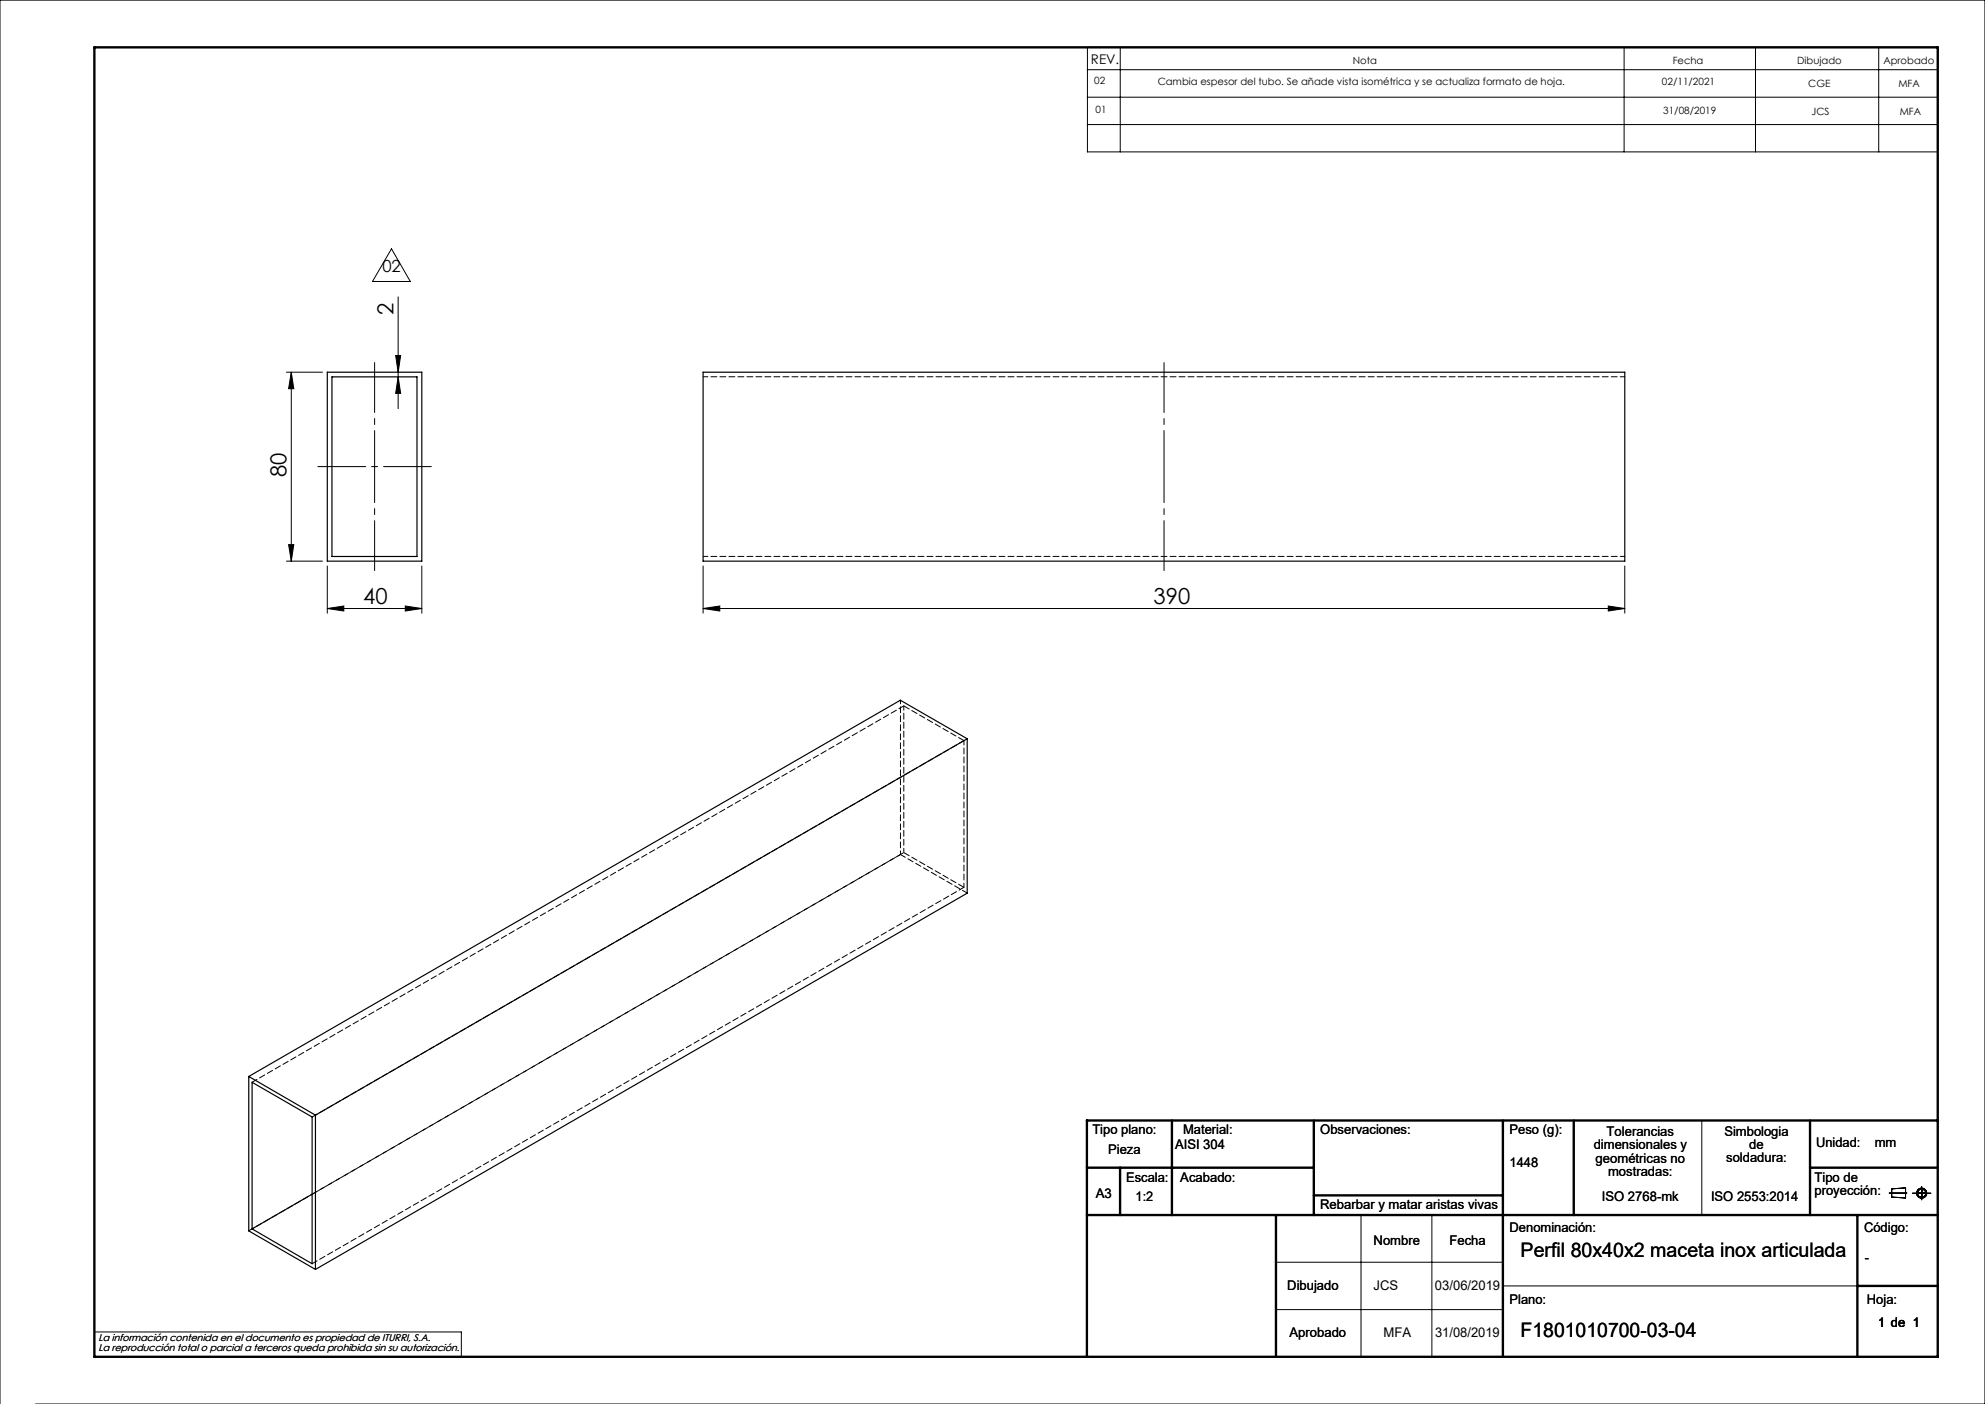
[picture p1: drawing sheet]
<svg xmlns="http://www.w3.org/2000/svg" width="420mm" height="297mm" viewBox="0 0 420 297" stroke-linecap="round" stroke-linejoin="round" font-family="sans-serif">
<g fill="none" stroke="#000" stroke-width=".21">
<path d="M230.1 10h179.9v22.1h-179.9zM230.1 14.7h179.9M237 10v22.1M343.6 10v22.1M371.4 10v22.1M397.5 10v22.1M230.1 20.6h179.9M230.1 26.3h179.9M82.8 52.6l4 6.9h-8zM60.6 78.7h7.6M61.6 78.7v40M61.6 78.7l.6 3.5h-1.1z"/>
<path d="M83.7 75.2h1.1l-.6 3.5zM84.2 79.7l.6 3.5h-1.1zM84.2 62.8v23.7M60.6 118.7h7.6M61.1 115.2h1.1l-.6 3.5zM69.3 119.7v10M89.3 119.7v10M148.8 119.7v10M343.8 119.7v10M69.3 128.7l3.4-.5v1.1zM69.3 128.7h20M85.8 128.2l3.5 .5-3.5 .6z"/>
<path d="M148.8 128.7l3.5-.5v1.1zM148.8 128.7h195M340.3 128.2l3.5 .5-3.5 .6zM360.1 237v20M288 257v30M303 257v30M399.7 252.4h3.8M400.3 251.5l2.9-.2v2.1l-2.9-.2zM404.6 252.4h4M406.6 251v2.8M270 267h48M270 277h48"/>
<path d="M318 272h75M0 297v-297h420v297h-412.5M20 281.8h77.6v5.2"/>
<circle cx="406.6" cy="252.4" r=".86"/>
<circle cx="406.6" cy="252.4" r="1.07"/>
</g>
<g fill="none" stroke="#000" stroke-width=".5">
<path d="M20 10h390v277h-390zM248 237v20M278 237v20M318 237v50M333 237v20M383 237v20M410 237h-180v50M230 257h180M230 247h48M237 247v10M270 257v30M278 252.9h40"/>
<path d="M383 247h27M393 257v30M393 272h17"/>
</g>
<path d="M79.3 120.7v-44M246.3 120.7v-44" fill="none" stroke="#000" stroke-width=".21" stroke-dasharray="15.2 1.3 1.3 1.3" stroke-dashoffset="4.7"/>
<path d="M91.3 98.7h-24" fill="none" stroke="#000" stroke-width=".21" stroke-dasharray="15.2 1.3 1.3 1.3" stroke-dashoffset="5.1"/>
<g fill="#000">
<path d="M83.7 75.2h1.1l-.6 3.5zM84.2 79.7l.6 3.5h-1.1z"/>
<path d="M61.1 115.2h1.1l-.6 3.5zM61.6 78.7l.6 3.5h-1.1z"/>
<path d="M85.8 128.2l3.5 .5-3.5 .6zM69.3 128.7l3.4-.5v1.1zM340.3 128.2l3.5 .5-3.5 .6zM148.8 128.7l3.5-.5v1.1z"/>
</g>
<path d="M69.3 78.7h20v40h-20zM70.2 79.7h18v38h-18zM148.8 78.7h195v40h-195zM204.6 156.3v32.6l-137.9 79.6M204.6 156.3l-137.9 79.6M204.6 156.3l-14.1-8.2-137.9 79.6M52.6 227.7v32.7l14.1 8.1M52.6 227.7l14.1 8.2M53.3 228.9l12.7 7.4v31l-12.7-7.3zM66.7 235.9v32.6M66 252.6l-12.7 7.4" fill="none" stroke="#000" stroke-width=".25"/>
<path d="M343.8 79.7h-195M343.8 117.7h-195" fill="none" stroke="#000" stroke-width=".21" stroke-dasharray="1.3 .6" stroke-dashoffset=".3"/>
<path d="M190.5 180.8l14.2 8.1M53.3 228.9l137.9-79.6M66.1 236.3l137.9-79.6M52.6 260.4l137.9-79.6M66.1 267.3l137.9-79.6" fill="none" stroke="#000" stroke-width=".21" stroke-dasharray="1.3 .6" stroke-dashoffset=".1"/>
<path d="M191.2 149.3v31.1M204 156.7v31" fill="none" stroke="#000" stroke-width=".21" stroke-dasharray="1.3 .6" stroke-dashoffset=".4"/>
<path d="M66.1 252.6l125.1-72.2" fill="none" stroke="#000" stroke-width=".21" stroke-dasharray="1.3 .6" stroke-dashoffset="-.2"/>
<path d="M191.2 149.3l12.8 7.4M191.2 180.4l12.8 7.3" fill="none" stroke="#000" stroke-width=".21" stroke-dasharray="1.3 .6"/>
<path d="M190.5 148.1v32.7" fill="none" stroke="#000" stroke-width=".21" stroke-dasharray="1.3 .6" stroke-dashoffset=".5"/>
<g font-size="4.7">
<text x="83.3" y="66.7" transform="rotate(-90 83.3 66.7)">2</text>
<text x="60.6" y="101" transform="rotate(-90 60.6 101)">80</text>
<text x="76.8" y="127.7">40</text>
<text x="244.1" y="127.7">390</text>
</g>
<g font-size="4.2">
<text x="321.7" y="265.9">Perfil 80x40x2 maceta inox articulada</text>
<text x="321.7" y="282.8">F1801010700-03-04</text>
</g>
<text font-size="3.5" x="80.9" y="57.6">02</text>
<g font-size="2.8">
<text x="230.8" y="13.6">REV.</text>
<text x="231.1" y="239.9">Tipo plano:</text>
<text x="250.3" y="239.9">Material:</text>
<text x="279.3" y="239.9">Observaciones:</text>
<text x="319.4" y="239.9">Peso (g):</text>
<text x="234.5" y="244.1">Pieza</text>
<text x="248.6" y="243">AISI 304</text>
<text x="337.2" y="243.1">dimensionales y</text>
<text x="337.6" y="246">geométricas no</text>
<text x="339.9" y="240.3">Tolerancias</text>
<text x="364.9" y="240.2">Simbologia</text>
<text x="365.3" y="245.9">soldadura:</text>
<text x="370.1" y="243">de</text>
<text x="384.2" y="242.7">Unidad:</text>
<text x="396.7" y="242.7">mm</text>
<text x="238.3" y="250">Escala:</text>
<text x="249.7" y="250">Acabado:</text>
<text x="319.4" y="246.9">1448</text>
<text x="340.2" y="248.8">mostradas:</text>
<text x="383.9" y="250">Tipo de</text>
<text x="231.9" y="253.4">A3</text>
<text x="240.3" y="254">1:2</text>
<text x="279.3" y="255.7">Rebarbar y matar aristas vivas</text>
<text x="338.9" y="254">ISO 2768-mk</text>
<text x="362" y="254">ISO 2553:2014</text>
<text x="383.9" y="252.8">proyección:</text>
<text x="290.6" y="263.3">Nombre</text>
<text x="306.7" y="263.3">Fecha</text>
<text x="319.4" y="260.6">Denominación:</text>
<text x="394.4" y="260.6">Código:</text>
<text x="394.6" y="266.9">-</text>
<text x="272.4" y="273">Dibujado</text>
<text x="290.6" y="273">JCS</text>
<text x="303.6" y="273">03/06/2019</text>
<text x="319.4" y="275.8">Plano:</text>
<text x="395" y="275.8">Hoja:</text>
<text x="397.4" y="280.6">1 de 1</text>
<text x="272.8" y="282.8">Aprobado</text>
<text x="292.7" y="282.8">MFA</text>
<text x="303.6" y="282.8">31/08/2019</text>
</g>
<g font-size="2.1">
<text x="231.5" y="17.8">02</text>
<text x="245" y="17.9">Cambia espesor del tubo. Se añade vista isométrica y se actualiza formato de hoja.</text>
<text x="286.2" y="13.6">Nota</text>
<text x="353.9" y="13.6">Fecha</text>
<text x="380.3" y="13.6">Dibujado</text>
<text x="398.5" y="13.6">Aprobado</text>
<text x="231.8" y="23.9">01</text>
<text x="351.7" y="18">02/11/2021</text>
<text x="382.6" y="18.3">CGE</text>
<text x="401.7" y="18.3">MFA</text>
<text x="351.9" y="24">31/08/2019</text>
<text x="383.3" y="24.3">JCS</text>
<text x="401.9" y="24.3">MFA</text>
<text x="20.8" y="283.7">La información contenida en el documento es propiedad de ITURRI, S.A.</text>
<text x="20.8" y="285.7">La reproducción total o parcial a terceros queda prohibida sin su autorización.</text>
</g>
</svg>
